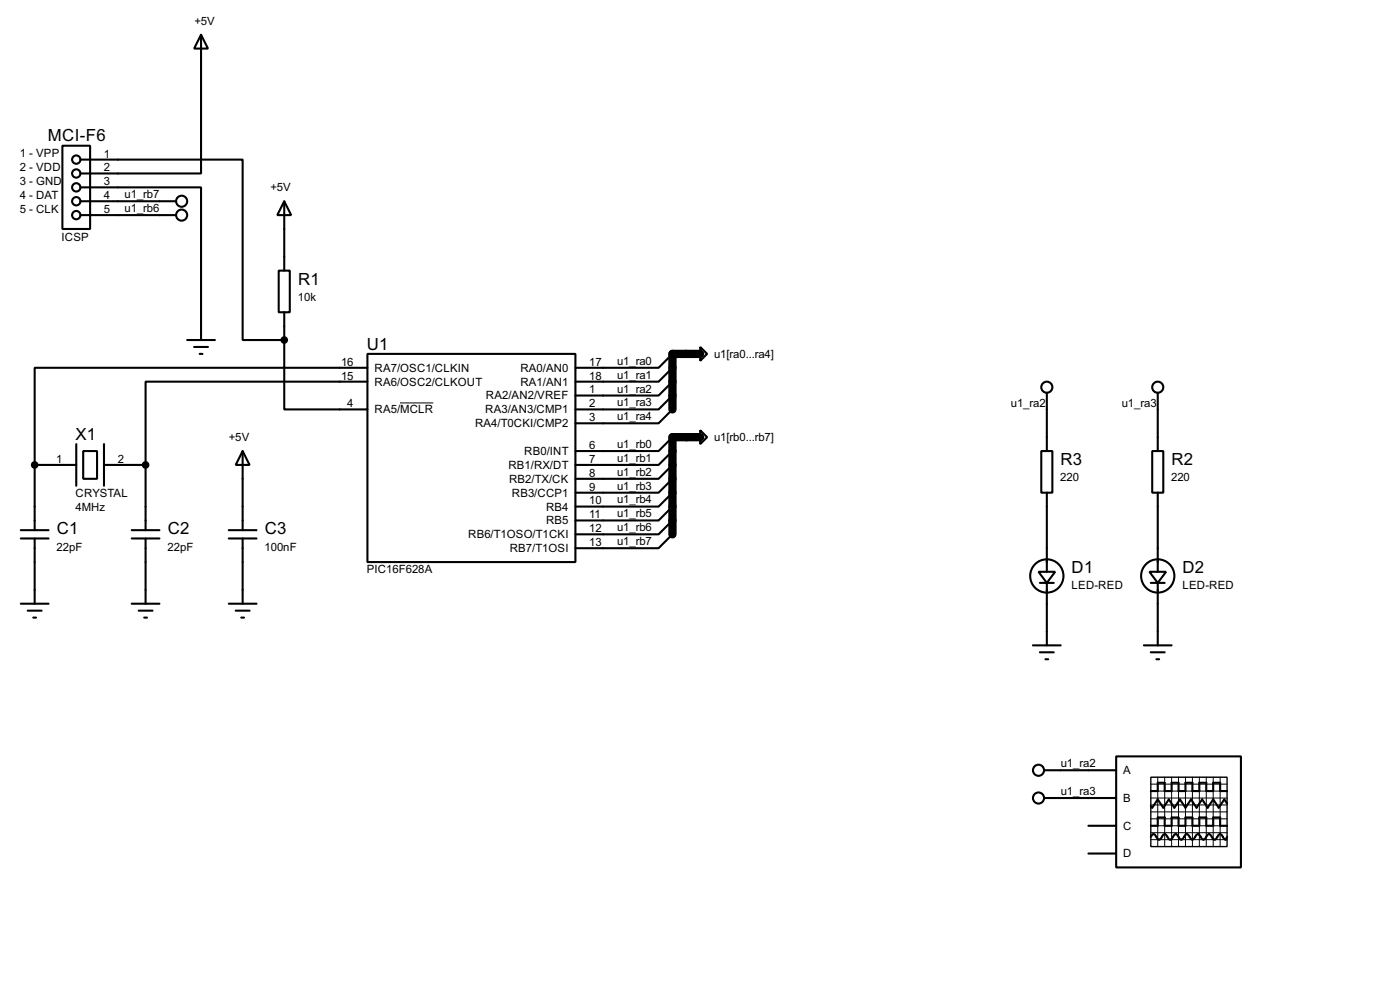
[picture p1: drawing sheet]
<svg xmlns="http://www.w3.org/2000/svg" width="256mm" height="180mm" viewBox="0 0 256 180" stroke-linecap="round" stroke-linejoin="round" font-family="sans-serif">
<path d="M128.3 64.8h-5.1v10.1M128.3 80h-5.1v17.8" fill="none" stroke="#000" stroke-width="1.5"/>
<g fill="none" stroke="#000" stroke-width=".38">
<path d="M36.8 6.3l1.3 2.6h-2.5zM36.8 6.3v25.4h-22.1M11.4 26.7h5.1v15.2h-5.1zM14.7 34.3h22.1v27.9M14.7 29.2h29.7v33h7.7M14.7 36.8h17.6M14.7 39.4h17.6M52.1 36.8l1.2 2.6h-2.5zM52.1 36.8v12.7M51.1 49.5h2v7.6h-2zM52.1 57.1v5.1M34.3 62.2h5.1"/>
<path d="M35.6 63.5h2.5M36.6 64.8h.5M52.1 62.2v12.7h15.2M67.3 64.8h38.1v38.1h-38.1zM67.3 69.8h-40.6v15.3M67.3 67.3h-61v17.8M123.2 74.9l-2.6 2.6h-15.2M123.2 72.4l-2.6 2.5h-15.2M123.2 69.8l-2.6 2.6h-15.2M123.2 67.3l-2.6 2.5h-15.2M123.2 64.8l-2.6 2.5h-15.2M128.3 78.7l1.2 1.3-1.2 1.3z"/>
<path d="M128.3 63.5l1.2 1.3-1.2 1.2zM191.8 71.9v10.6M212.1 71.9v10.6M3.8 97h5.1M3.8 98.6h5.1M6.3 85.1h7.7M6.3 85.1v11.9M6.3 98.6v11.9M14 81.3v7.6M15.2 82.5h2.6v5.1h-2.6zM19 85.1h7.7M19 81.3v7.6"/>
<path d="M24.1 97h5.1M24.1 98.6h5.1M26.7 85.1v11.9M26.7 98.6v11.9M41.9 97h5.1M41.9 98.6h5.1M44.4 82.5l1.3 2.6h-2.5zM44.4 82.5v14.5M44.4 98.6v11.9M123.2 97.8l-2.6 2.5h-15.2M123.2 95.2l-2.6 2.6h-15.2M123.2 92.7l-2.6 2.5h-15.2"/>
<path d="M123.2 90.2l-2.6 2.5h-15.2M123.2 87.6l-2.6 2.6h-15.2M123.2 85.1l-2.6 2.5h-15.2M123.2 82.5l-2.6 2.6h-15.2M123.2 80l-2.6 2.5h-15.2M190.8 82.5h2v7.7h-2zM191.8 90.2v14.4M211.1 82.5h2v7.7h-2zM212.1 90.2v14.4M3.8 110.5h5.1M5.1 111.8h2.5M6.1 113h.5"/>
<path d="M24.1 110.5h5.1M25.4 111.8h2.5M26.4 113h.5M41.9 110.5h5.1M43.2 111.8h2.5M44.2 113h.5M189.2 118.1h5.1M190.2 104.6h3.1l-1.5 2.1zM190.5 106.7h2.5M190.5 119.4h2.5M191.8 106.7v11.4M209.5 118.1h5.1"/>
<path d="M210.6 104.6h3l-1.5 2.1zM210.8 106.7h2.6M210.8 119.4h2.6M212.1 106.7v11.4M191.5 120.6h.5M204.5 138.4h22.8v20.3h-22.8zM211.8 120.6h.5M191.3 141h13.2M191.3 146h13.2M199.4 151.1h5.1M199.4 156.2h5.1M210.8 153.2l.3-.4 .2-.1 .3 .1 .5 .7 .2 .2 .3-.2 .5-.7 .3-.1 .2 .1 .5 .7 .3 .2 .2-.2 .5-.7 .3-.1 .2 .1 .5 .7 .3 .2 .3-.2 .5-.7 .2-.1 .3 .1 .5 .7 .2 .2 .3-.2 .5-.7 .3-.1 .2 .1 .5 .7 .3 .2 .2-.2 .5-.7 .3-.1 .2 .1 .5 .7 .3 .2 .2-.2 .6-.7 .2-.1 .3 .1 .5 .7 .2 .2 .3-.5"/>
<path d="M210.8 144.8h1.3v-1.5h1.3v1.5h1.2v-1.5h1.3v1.5h1.3v-1.5h1.2v1.5h1.3v-1.5h1.3v1.5h1.2v-1.5h1.3v1.5h1.3M210.8 151.1h1.3v-1.5h1.3v1.5h1.2v-1.5h1.3v1.5h1.3v-1.5h1.2v1.5h1.3v-1.5h1.3v1.5h1.2v-1.5h1.3v1.5h1.3M224.8 147.1l-.5-.8-1 1.5-1.1-1.5-1 1.5-1-1.5-1 1.5-1-1.5-1 1.5-1-1.5-1.1 1.5-1-1.5-1 1.5-1-1.5-1 1.5-.3-.2"/>
<circle cx="14" cy="34.3" r=".76"/>
<circle cx="14" cy="36.8" r=".76"/>
<circle cx="14" cy="39.4" r=".76"/>
<circle cx="14" cy="29.2" r=".76"/>
<circle cx="14" cy="31.8" r=".76"/>
<circle cx="33.3" cy="39.4" r="1.02"/>
<circle cx="33.3" cy="36.8" r="1.02"/>
<circle cx="191.8" cy="70.9" r="1.02"/>
<circle cx="212.1" cy="70.9" r="1.02"/>
<circle cx="191.8" cy="105.4" r="3"/>
<circle cx="212.1" cy="105.4" r="3"/>
<circle cx="190.2" cy="146.1" r="1.02"/>
<circle cx="190.2" cy="141" r="1.02"/>
</g>
<g fill="none" stroke="#000" stroke-width=".18">
<path d="M73.3 73.7h6.1M210.8 146h14M210.8 143.5h14M210.8 144.8h14M210.8 147.3h14M210.8 149.9h14M210.8 151.1h14M210.8 152.4h14M210.8 153.7h14M210.8 148.6h14M212.1 142.2v12.7M213.4 142.2v12.7"/>
<path d="M214.6 142.2v12.7M215.9 142.2v12.7M217.2 142.2v12.7M218.4 142.2v12.7M219.7 142.2v12.7M221 142.2v12.7M222.2 142.2v12.7M223.5 142.2v12.7"/>
</g>
<g fill="#000" stroke="#000" stroke-width=".38">
<circle cx="52.1" cy="62.2" r=".51"/>
<circle cx="6.3" cy="85.1" r=".51"/>
<circle cx="26.7" cy="85.1" r=".51"/>
</g>
<path d="M210.8 142.2h14v12.7h-14z" fill="none" stroke="#000" stroke-width=".25"/>
<g font-size="3.4">
<text x="8.8" y="25.9">MCI-F6</text>
<text x="54.6" y="52.1">R1</text>
<text x="67.2" y="64">U1</text>
<text x="13.9" y="80.5">X1</text>
<text x="194.3" y="85.1">R3</text>
<text x="214.6" y="85.1">R2</text>
<text x="10.4" y="97.8">C1</text>
<text x="30.7" y="97.8">C2</text>
<text x="48.5" y="97.8">C3</text>
<text x="196.3" y="104.9">D1</text>
<text x="216.6" y="104.9">D2</text>
</g>
<g font-size="2.3">
<text x="35.6" y="4.5">+5V</text>
<text x="3.6" y="28.8">1 - VPP</text>
<text x="19" y="28.8">1</text>
<text x="3.6" y="31.3">2 - VDD</text>
<text x="3.6" y="33.9">3 - GND</text>
<text x="19" y="31.4">2</text>
<text x="19" y="33.9">3</text>
<text x="49.5" y="35">+5V</text>
<text x="3.6" y="36.4">4 - DAT</text>
<text x="3.6" y="38.9">5 - CLK</text>
<text x="19" y="36.4">4</text>
<text x="19" y="39">5</text>
<text x="22.8" y="36.3">u1_rb7</text>
<text x="22.8" y="38.8">u1_rb6</text>
<text x="11.3" y="44">ICSP</text>
<text x="54.6" y="55.1">10k</text>
<text x="130.8" y="65.5">u1[ra0...ra4]</text>
<text x="62.5" y="66.9">16</text>
<text x="62.5" y="69.5">15</text>
<text x="68.6" y="68">RA7/OSC1/CLKIN</text>
<text x="68.6" y="70.6">RA6/OSC2/CLKOUT</text>
<text x="95.3" y="68">RA0/AN0</text>
<text x="95.3" y="70.6">RA1/AN1</text>
<text x="107.9" y="66.9">17</text>
<text x="107.9" y="69.5">18</text>
<text x="113" y="71.8">u1_ra2</text>
<text x="113" y="69.3">u1_ra1</text>
<text x="113" y="66.8">u1_ra0</text>
<text x="63.6" y="74.5">4</text>
<text x="68.6" y="75.6">RA5/MCLR</text>
<text x="88.9" y="75.6">RA3/AN3/CMP1</text>
<text x="89" y="73.1">RA2/AN2/VREF</text>
<text x="107.9" y="72">1</text>
<text x="107.9" y="74.5">2</text>
<text x="107.9" y="77.1">3</text>
<text x="113" y="76.9">u1_ra4</text>
<text x="113" y="74.4">u1_ra3</text>
<text x="185.2" y="74.5">u1_ra2</text>
<text x="205.5" y="74.5">u1_ra3</text>
<text x="41.9" y="80.7">+5V</text>
<text x="87" y="78.2">RA4/T0CKI/CMP2</text>
<text x="96" y="83.3">RB0/INT</text>
<text x="107.9" y="82.2">6</text>
<text x="113" y="82">u1_rb0</text>
<text x="130.8" y="80.7">u1[rb0...rb7]</text>
<text x="10.3" y="84.7">1</text>
<text x="21.6" y="84.7">2</text>
<text x="93.1" y="85.8">RB1/RX/DT</text>
<text x="93.3" y="88.3">RB2/TX/CK</text>
<text x="107.9" y="84.7">7</text>
<text x="107.9" y="87.2">8</text>
<text x="107.9" y="89.8">9</text>
<text x="113" y="89.6">u1_rb3</text>
<text x="113" y="87.1">u1_rb2</text>
<text x="113" y="84.5">u1_rb1</text>
<text x="194.2" y="88.1">220</text>
<text x="214.5" y="88.1">220</text>
<text x="13.8" y="93.5">4MHz</text>
<text x="13.8" y="91">CRYSTAL</text>
<text x="93.8" y="90.9">RB3/CCP1</text>
<text x="100" y="93.4">RB4</text>
<text x="100" y="96">RB5</text>
<text x="107.9" y="92.3">10</text>
<text x="107.9" y="94.9">11</text>
<text x="113" y="94.7">u1_rb5</text>
<text x="113" y="92.1">u1_rb4</text>
<text x="10.4" y="100.8">22pF</text>
<text x="30.7" y="100.8">22pF</text>
<text x="48.5" y="100.8">100nF</text>
<text x="85.8" y="98.5">RB6/T1OSO/T1CKI</text>
<text x="93.4" y="101">RB7/T1OSI</text>
<text x="107.9" y="97.4">12</text>
<text x="107.9" y="99.9">13</text>
<text x="113" y="99.7">u1_rb7</text>
<text x="113" y="97.2">u1_rb6</text>
<text x="67.2" y="104.9">PIC16F628A</text>
<text x="196.3" y="107.9">LED-RED</text>
<text x="216.6" y="107.9">LED-RED</text>
<text x="194.3" y="140.4">u1_ra2</text>
<text x="205.8" y="141.7">A</text>
<text x="194.3" y="145.5">u1_ra3</text>
<text x="205.8" y="146.8">B</text>
<text x="205.8" y="151.8">C</text>
<text x="205.8" y="156.9">D</text>
</g>
</svg>
